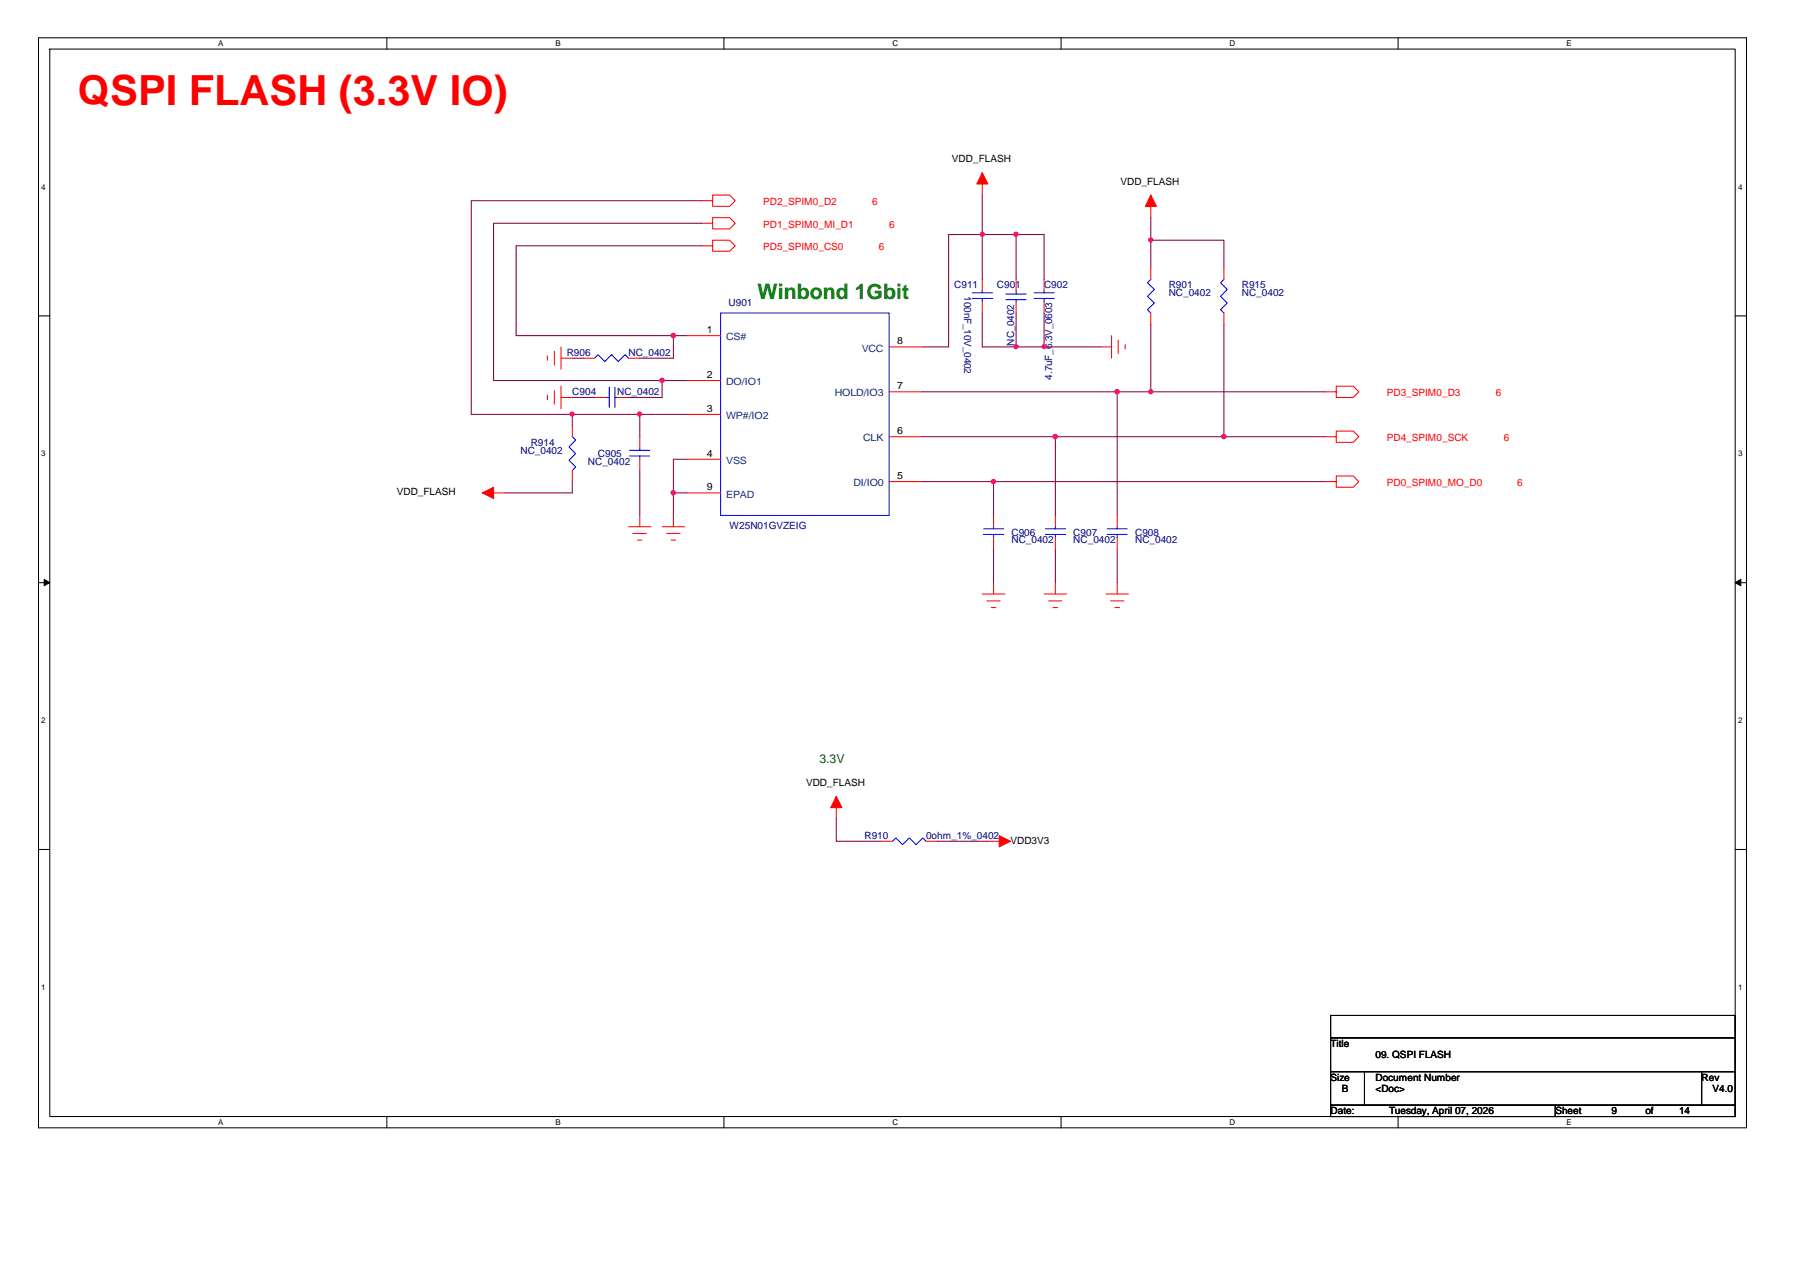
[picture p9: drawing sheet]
<svg xmlns="http://www.w3.org/2000/svg" width="297mm" height="210mm" viewBox="0 0 297 210" stroke-linecap="round" stroke-linejoin="round" font-family="sans-serif">
<path d="M6.3 6.2h281.9v179.9h-281.9zM8.2 8.1h278.1v176.1h-278.1z" fill="none" stroke="#000" stroke-width=".17"/>
<g fill="#fff">
<path d="M36 6.4h.8v1.5h-.8z"/>
<path d="M36 184.5h.8v1.4h-.8z"/>
</g>
<path d="M63.8 6.2v1.9M63.8 184.2v1.9" fill="none" stroke="#000" stroke-width=".17"/>
<g fill="#fff">
<path d="M91.7 6.4h.8v1.5h-.8z"/>
<path d="M91.7 184.5h.8v1.4h-.8z"/>
</g>
<path d="M119.5 6.2v1.9M119.5 184.2v1.9" fill="none" stroke="#000" stroke-width=".17"/>
<g fill="#fff">
<path d="M147.3 6.4h.9v1.5h-.9z"/>
<path d="M147.3 184.5h.9v1.4h-.9z"/>
</g>
<path d="M175.1 6.2v1.9M175.1 184.2v1.9" fill="none" stroke="#000" stroke-width=".17"/>
<g fill="#fff">
<path d="M202.9 6.4h.9v1.5h-.9z"/>
<path d="M202.9 184.5h.9v1.4h-.9z"/>
</g>
<path d="M230.7 6.2v1.9M230.7 184.2v1.9" fill="none" stroke="#000" stroke-width=".17"/>
<g fill="#fff">
<path d="M258.5 6.4h.9v1.5h-.9z"/>
<path d="M258.5 184.5h.9v1.4h-.9z"/>
<path d="M6.8 30.1h.7v1.5h-.7z"/>
<path d="M286.8 30.1h.7v1.5h-.7z"/>
<path d="M6.8 74.1h.7v1.5h-.7z"/>
<path d="M286.8 74.1h.7v1.5h-.7z"/>
</g>
<path d="M6.4 52.1h1.8M286.3 52.1h1.9" fill="none" stroke="#000" stroke-width=".17"/>
<g fill="#fff">
<path d="M6.8 118.2h.7v1.4h-.7z"/>
<path d="M286.8 118.2h.7v1.4h-.7z"/>
</g>
<path d="M6.4 96.2h1.8M286.3 96.2h1.9" fill="none" stroke="#000" stroke-width=".17"/>
<path d="M7.3 95.6l.9 .6-.9 .5zM286.3 96.2l1-.6v1.1z" fill="#000" stroke="#000" stroke-width=".17"/>
<g fill="#fff">
<path d="M6.8 162.2h.7v1.5h-.7z"/>
<path d="M286.8 162.2h.7v1.5h-.7z"/>
</g>
<path d="M6.4 140.2h1.8M286.3 140.2h1.9M219.6 167.6h66.7v3.7h-66.7zM219.6 171.3h66.7v5.5h-66.7zM219.6 176.8h5.6v5.6h-5.6zM225.2 176.8h55.6v5.6h-55.6zM280.8 176.8h5.5v5.6h-5.5zM219.6 182.4h37.1v1.8h-37.1zM256.7 182.4h29.6v1.8h-29.6z" fill="none" stroke="#000" stroke-width=".17"/>
<g fill="none" stroke="#f00" stroke-width=".17">
<path d="M115.7 36.8h1.9v-.9h2.8l.9 .9-.9 1h-2.8v-1M115.7 33.1h1.9v-.9h2.8l.9 .9-.9 1h-2.8v-1M162.1 28.5v3.7M189.9 32.2v3.7M90.3 58.7v.8M91.5 58v2.2M92.6 59.1h1.8M92.6 57.2v3.7M96.3 59.1h1.8M103.7 59.1h1.9M113.3 55.4h5.6M115.7 40.6h1.9v-1h2.8l.9 1-.9 .9h-2.8v-.9"/>
<path d="M146.7 57.2h5.6M162.1 46.1v1.9M162.1 49.8v1.9M167.7 49.8v1.9M167.7 46.1v1.9M172.3 46.1v1.9M172.3 49.8v1.9M181.6 57.2h1.8M183.4 55.4v3.7M184.5 56.1v2.2M185.7 56.9v.7M189.9 51.7v1.8"/>
<path d="M189.9 44.3v1.8M202 51.7v1.8M202 44.3v1.8M90.3 65.2v.8M91.5 64.5v2.2M92.6 65.6h1.8M92.6 63.7v3.8M94.4 77.7v1.8M94.4 70.2v1.9M98.1 65.6h1.9M101.9 65.6h1.8M105.6 72.1v1.8"/>
<path d="M105.6 75.8v1.9M113.3 68.4h5.6M113.3 75.8h5.6M113.3 62.8h5.6M146.7 79.5h5.6M146.7 64.7h5.6M146.7 72.1h5.6M218.7 79.5h1.8v-1h2.8l.9 1-.9 .9h-2.8v-.9M218.7 64.7h1.8v-1h2.8l.9 1-.9 .9h-2.8v-.9M218.7 72.1h1.8v-1h2.8l.9 1-.9 .9h-2.8v-.9M79.6 81.3h3.7M103.7 86.9h3.7"/>
<path d="M104.4 88h2.3M105.2 89.1h.7M105.6 85.1v1.8M109.3 86.9h3.7M110 88h2.2M110.7 89.1h.8M111.1 85.1v1.8M113.3 81.3h5.6M162.1 98h3.7M162.9 99.2h2.2M164 85.1v1.8M164 88.7v1.9"/>
<path d="M164 96.2v1.8M172.3 98h3.7M173.1 99.2h2.2M174.2 85.1v1.8M174.2 88.7v1.9M174.2 96.2v1.8M182.5 98h3.7M183.3 99.2h2.2M184.4 85.1v1.8M184.4 88.7v1.9M184.4 96.2v1.8M163.6 100.3h.7"/>
<path d="M173.8 100.3h.7M184 100.3h.7M138 131.4v3.7M145.4 138.8h1.9M152.8 138.8h1.9M163 138.8h3.8"/>
</g>
<g fill="#f00" stroke="#f00" stroke-width=".17">
<path d="M138 131.4l.9 1.9h-1.8z"/>
<path d="M79.6 81.3l1.8-.9v1.9z"/>
<path d="M162.1 28.5l.9 1.9h-1.8z"/>
<path d="M189.9 32.2l.9 1.9h-1.8z"/>
<path d="M164.9 137.9l1.9 .9-1.9 1z"/>
</g>
<g fill="none" stroke="#00f" stroke-width=".17">
<path d="M98.1 59.1l.6-.6 1.1 1.2 1.1-1.2 1.1 1.2 1.2-1.2 .5 .6M118.9 51.7h27.8v33.4h-27.8zM160.4 49.2h3.4M160.4 48.3h3.4M162.1 48v.3M162.1 49.2v.6M166 48.5h3.3M166 49.5h3.3M167.7 49.5v.3M167.7 48v.5M170.6 49.2h3.4M170.6 48.3h3.4"/>
<path d="M172.3 48v.3M172.3 49.2v.6M189.9 46.1l-.5 .6 1.1 1.1-1.1 1.1 1.1 1.1-1.1 1.1 .5 .6M202 46.1l-.6 .6 1.1 1.1-1.1 1.1 1.1 1.1-1.1 1.1 .6 .6M94.4 72.1l.6 .5-1.1 1.2 1.1 1.1-1.1 1.1 1.1 1.1-.6 .6M100 65.6h.5M100.5 63.9v3.3M101.5 65.6h.4M101.5 63.9v3.3M103.9 75.2h3.3M103.9 74.3h3.3M105.6 73.9v.4"/>
<path d="M105.6 75.2v.6M162.3 88.2h3.4M162.3 87.3h3.4M164 86.9v.4M164 88.2v.5M172.5 88.2h3.4M172.5 87.3h3.4M174.2 86.9v.4M174.2 88.2v.5M182.7 88.2h3.3M182.7 87.3h3.3M184.4 86.9v.4"/>
<path d="M184.4 88.2v.5M147.3 138.8l.5-.5 1.1 1.1 1.2-1.1 1.1 1.1 1.1-1.1 .5 .5"/>
</g>
<g fill="none" stroke="#800040" stroke-width=".17">
<path d="M115.7 36.8h-34.3v26h27.9M115.7 33.1h-37.9v35.3h16.6M162.1 38.7h5.6M162.1 38.7v7.4M162.1 38.7h-5.6v18.5h-4.2M162.1 32.2v6.5M167.7 38.7h4.6v7.4M167.7 38.7v7.4M189.9 35.9v3.7M189.9 39.6h12.1v4.7M189.9 39.6v4.7M94.4 59.1h1.9"/>
<path d="M111.1 55.4h2.2M111.1 55.4v3.7h-5.5M115.7 40.6h-30.5v14.8h25.9M162.1 51.7v5.5h5.6M167.7 57.2h4.6M167.7 51.7v5.5M172.3 51.7v5.5M172.3 57.2h9.3M189.9 53.5v11.2M202 53.5v18.6h16.7M94.4 68.4h11.2M94.4 68.4v1.8"/>
<path d="M94.4 79.5v1.8h-11.1M94.4 65.6h3.7M105.6 68.4h7.7M105.6 77.7v7.4M105.6 68.4v3.7M109.3 62.8h4M109.3 62.8v2.8h-5.6M113.3 75.8h-2.2v5.5M152.3 64.7h32.1M152.3 72.1h21.9M152.3 79.5h11.7M164 79.5v5.6"/>
<path d="M164 79.5h54.7M174.2 72.1v13M174.2 72.1h27.8M184.4 64.7v20.4M184.4 64.7h5.5M189.9 64.7h28.8M111.1 81.3h2.2M111.1 81.3v3.8M164 90.6v5.6M174.2 90.6v5.6M184.4 90.6v5.6M138 135.1v3.7h7.4"/>
<path d="M154.7 138.8h8.3"/>
</g>
<g fill="#f0f" stroke="#f0f" stroke-width=".17">
<circle cx="111.1" cy="55.4" r=".37"/>
<circle cx="105.5" cy="68.3" r=".34"/>
<circle cx="167.7" cy="38.7" r=".36"/>
<circle cx="172.3" cy="57.2" r=".34"/>
<circle cx="189.9" cy="39.6" r=".34"/>
<circle cx="189.9" cy="64.6" r=".35"/>
<circle cx="167.7" cy="57.2" r=".36"/>
<circle cx="162.1" cy="38.7" r=".34"/>
<circle cx="163.9" cy="79.5" r=".36"/>
<circle cx="111.1" cy="81.3" r=".37"/>
<circle cx="94.4" cy="68.3" r=".34"/>
<circle cx="109.2" cy="62.8" r=".37"/>
<circle cx="174.1" cy="72" r=".37"/>
<circle cx="201.9" cy="72" r=".37"/>
<circle cx="184.3" cy="64.6" r=".37"/>
</g>
<text font-size="6.9" fill="#f00" x="12.9" y="17.3">QSPI FLASH (3.3V IO)</text>
<text font-size="3.5" fill="#008000" x="125" y="49.4">Winbond 1Gbit</text>
<text font-size="2" fill="#008000" x="135.2" y="125.9">3.3V</text>
<g font-size="1.7">
<text x="157.1" y="26.8">VDD_FLASH</text>
<text x="184.9" y="30.5">VDD_FLASH</text>
<text x="116.6" y="55">1</text>
<text x="148" y="56.8">8</text>
<text x="116.6" y="62.4">2</text>
<text x="148" y="64.2">7</text>
<text x="116.6" y="68">3</text>
<text x="148" y="71.6">6</text>
<text x="116.6" y="75.4">4</text>
<text x="65.5" y="81.7">VDD_FLASH</text>
<text x="116.6" y="80.9">9</text>
<text x="148" y="79.1">5</text>
<text x="133" y="129.7">VDD_FLASH</text>
<text x="166.8" y="139.2">VDD3V3</text>
<text x="219.6" y="172.7">Title</text>
<text x="219.6" y="178.3">Size</text>
<text x="227" y="178.3">Document Number</text>
<text x="227" y="174.6">09. QSPI FLASH</text>
<text x="280.8" y="178.3">Rev</text>
<text x="219.6" y="183.9">Date:</text>
<text x="221.4" y="180.2">B</text>
<text x="227" y="180.2">&lt;Doc&gt;</text>
<text x="229.2" y="183.9">Tuesday, April 07, 2026</text>
<text x="256.7" y="183.9">Sheet</text>
<text x="265.9" y="183.9">9</text>
<text x="271.5" y="183.9">of</text>
<text x="277.1" y="183.9">14</text>
<text x="282.6" y="180.2">V4.0</text>
</g>
<g font-size="1.7" fill="#f00">
<text x="125.9" y="33.9">PD2_SPIM0_D2</text>
<text x="143.9" y="33.9">6</text>
<text x="125.9" y="37.6">PD1_SPIM0_MI_D1</text>
<text x="125.9" y="41.3">PD5_SPIM0_CS0</text>
<text x="145" y="41.3">6</text>
<text x="146.7" y="37.6">6</text>
<text x="228.9" y="65.4">PD3_SPIM0_D3</text>
<text x="246.8" y="65.4">6</text>
<text x="228.9" y="72.8">PD4_SPIM0_SCK</text>
<text x="248.2" y="72.8">6</text>
<text x="228.9" y="80.2">PD0_SPIM0_MO_D0</text>
<text x="250.4" y="80.2">6</text>
</g>
<g font-size="1.7" fill="#000080">
<text x="157.5" y="47.6">C911</text>
<text x="164.5" y="47.6">C901</text>
<text x="172.3" y="47.6">C902</text>
<text x="192.9" y="47.6">R901</text>
<text x="204.9" y="47.6">R915</text>
<text x="120.2" y="50.6">U901</text>
<text x="159.1" y="48.9" transform="rotate(90 159.1 48.9)">100nF_10V_0402</text>
<text x="192.9" y="48.9">NC_0402</text>
<text x="204.9" y="48.9">NC_0402</text>
<text x="93.5" y="58.7">R906</text>
<text x="103.7" y="58.7">NC_0402</text>
<text x="167.3" y="57" transform="rotate(-90 167.3 57)">NC_0402</text>
<text x="94.4" y="65.2">C904</text>
<text x="101.9" y="65.2">NC_0402</text>
<text x="173.7" y="62.6" transform="rotate(-90 173.7 62.6)">4.7uF_6.3V_0603</text>
<text x="85.9" y="74.9">NC_0402</text>
<text x="87.6" y="73.5">R914</text>
<text x="97" y="76.7">NC_0402</text>
<text x="98.7" y="75.4">C905</text>
<text x="120.4" y="87.3">W25N01GVZEIG</text>
<text x="166.9" y="88.4">C906</text>
<text x="166.9" y="89.7">NC_0402</text>
<text x="177.1" y="88.4">C907</text>
<text x="177.1" y="89.7">NC_0402</text>
<text x="187.3" y="88.4">C908</text>
<text x="187.3" y="89.7">NC_0402</text>
<text x="142.7" y="138.4">R910</text>
<text x="152.8" y="138.4">0ohm_1%_0402</text>
</g>
<g font-size="1.7" fill="#004080">
<text x="119.8" y="56.1">CS#</text>
<text x="142.2" y="58">VCC</text>
<text x="119.8" y="63.6">DO/IO1</text>
<text x="137.8" y="65.4">HOLD/IO3</text>
<text x="119.8" y="69.1">WP#/IO2</text>
<text x="119.8" y="76.6">VSS</text>
<text x="142.5" y="72.8">CLK</text>
<text x="119.8" y="82.1">EPAD</text>
<text x="140.8" y="80.2">DI/IO0</text>
</g>
<g font-size="1.3">
<text x="36" y="7.6">A</text>
<text x="91.7" y="7.6">B</text>
<text x="147.3" y="7.6">C</text>
<text x="202.9" y="7.6">D</text>
<text x="258.5" y="7.6">E</text>
<text x="6.8" y="31.3">4</text>
<text x="286.8" y="31.3">4</text>
<text x="6.8" y="75.3">3</text>
<text x="286.8" y="75.3">3</text>
<text x="6.8" y="119.4">2</text>
<text x="286.8" y="119.4">2</text>
<text x="6.8" y="163.4">1</text>
<text x="286.8" y="163.4">1</text>
<text x="36" y="185.6">A</text>
<text x="91.7" y="185.6">B</text>
<text x="147.3" y="185.6">C</text>
<text x="202.9" y="185.6">D</text>
<text x="258.5" y="185.6">E</text>
</g>
</svg>
